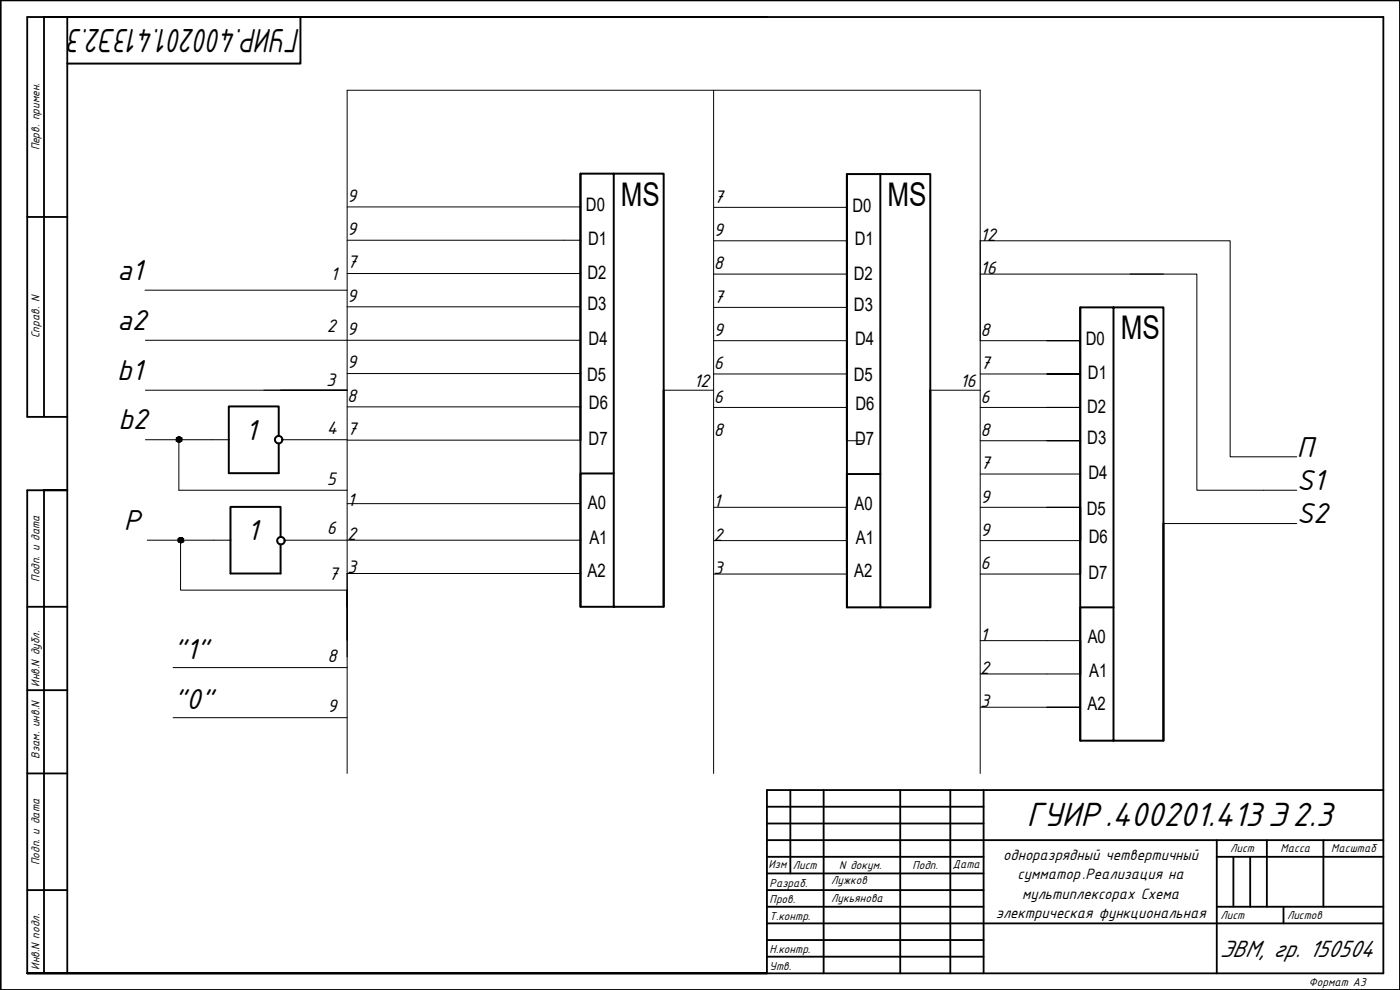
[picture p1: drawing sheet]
<svg xmlns="http://www.w3.org/2000/svg" width="420mm" height="297mm" viewBox="0 0 420 297" stroke-linecap="round" stroke-linejoin="round" font-family="sans-serif">
<g fill="none" stroke="#000" stroke-width=".55">
<path d="M.2 .1h420v296.9h-420zM20.2 5.1v286.9M230.2 5.1h185v286.9h-185M8.2 65.1h12M13.2 125.1v-120h217h-222v120h12M8.2 182.1h12M8.2 207.1h12M8.2 232.1h12M237.2 237.1v25M247.2 237.1v54.9M270.2 237.1v54.9M285.2 237.1v54.9"/>
<path d="M295.2 237.1v54.9M415.2 237.1h-185v54.9M230.2 252.1h185M230.2 247.1h65M230.2 242h65M230.2 257.1h65M365.2 257.1h50M365.2 252.1v39.9M370.2 257.1v15M375.2 257.1v15M380.2 252.1v20M397.2 252.1v20"/>
<path d="M8.2 267.1h12M230.2 277.1h185M230.2 272.1h65M230.2 267.1h65M230.2 262.1h65M365.2 272.1h50M385.2 272.1v5M8.2 292v-144.9h12h-7v144.9M230.2 292h-222h222M230.2 287h65M230.2 282.1h65"/>
</g>
<!-- layer: 0 -->
<g fill="none" stroke="#000" stroke-width=".3">
<path d="M214.2 27.1v205M104.2 62.1h70M104.2 72.1h70M214.2 62.2h40M214.2 72.2h40M43.5 87.1h60.7M104.2 82.1h70M104.2 92.1h70M214.2 82.2h40M214.2 92.2h40M294.2 82.2h55M339.2 82.2h20v64.9h30"/>
<path d="M43.6 102.1h130.6M43.6 117.1h60.6M79.2 117.1h25h-20M104.2 112.1h70M199.2 117.1h15M214.2 102.2h40M214.2 112.2h40M279.2 117.1h15M294.2 112.2h30h-10M314.2 102.2h10h-30v-30h75v64.9h20M43.6 131.9h25.1M53.7 131.9v15.2h50.5"/>
<path d="M84.8 131.9h19.4M104.2 122.1h70M104.2 132.1h70M214.2 122.2h40M254.2 132.2h5M294.2 122.2h30h-10M294.2 132.2h30h-10M104.2 151.1h70M214.2 152.2h40M294.2 152.2h30h-10M294.2 142.2h30M349.2 157.1h40"/>
<path d="M44.2 162.1h25M54.2 162v15.1h50v-5M85.4 162.1h88.8M174.2 172.1h-70h70M214.2 162.2h40M214.2 172.2h40M294.2 162.2h30M294.2 172.2h30M104.2 192.1v-15v20M104.2 182.1v-5v5M294.2 192.2h30M51.9 200.3h52.3"/>
<path d="M51.9 215.3h52.3M294.2 202.2h30M294.2 212.2h20M324.2 212.2h-10h10M104.2 232.1v-205h190v205"/>
</g>
<g fill="none" stroke="#000" stroke-width=".59">
<path d="M90.2 5.1v14h-70M174.2 52.1v80M184.2 52.1v130h-10v-130h25v130h-15M254.2 52.2v80M264.2 52.2v130h-10v-130h25v130h-15M324.2 92.2v70M334.2 92.2v130h-10v-130h25v130h-15M199.2 117.1v65M279.2 117.1v65.1M83.7 130.8v-8.9h-15v20.1h15v-8.9M184.2 142.1h-10v40M254.2 152.2v10"/>
<path d="M264.2 142.2h-10v40M324.2 152.2v20M349.2 157.1v65.1M84.2 161.1v-9h-15v20h15v-8.7M324.2 192.2v30M334.2 182.2h-10v20"/>
<circle cx="83.6" cy="131.9" r="1.12"/>
<circle cx="84.3" cy="162.2" r="1.12"/>
</g>
<g fill="#000" stroke="#000" stroke-width=".3">
<path d="M53.6 132.6h.3zM53.6 131.1h.2zM54.1 162.8h.3zM54.2 161.3h.2z"/>
<path d="M53.6 132.6h.2zM53.6 132.6h.2z"/>
<path d="M53.6 131.1h.3zM53.6 131.1h.3z"/>
<path d="M53.6 131.1h.4zM53.5 131.1h.5z"/>
<path d="M53.5 131.1l.6 .1zM53.5 131.1l.6 .1z"/>
<path d="M53.5 132.6h.5zM53.5 132.6h.4z"/>
<path d="M53.4 131.2h.7zM53.3 131.2h.8z"/>
<path d="M53.4 132.6h.7zM53.4 132.6h.6z"/>
<path d="M53.3 131.2l.9 .1zM53.3 131.2l.9 .1z"/>
<path d="M53.3 132.5h.8zM53.3 132.5l.8 .1z"/>
<path d="M53.3 131.3h.9zM53.2 131.3h1z"/>
<path d="M53.3 132.5h.9zM53.3 132.5h.8z"/>
<path d="M53.2 131.3h1.1zM53.2 131.3h1.1z"/>
<path d="M53.2 132.4h1zM53.2 132.4l1 .1z"/>
<path d="M53.2 131.3l1.2 .1zM53.2 131.3l1.2 .1z"/>
<path d="M53.2 132.4h1.1zM53.2 132.4h1z"/>
<path d="M53.1 131.4l1.3 .1zM53.1 131.4l1.3 .1z"/>
<path d="M53.1 132.4h1.3zM53.1 132.4h1.2z"/>
<path d="M53.1 131.5h1.3zM53.1 131.5h1.3z"/>
<path d="M53.1 132.3h1.3zM53.1 132.3l1.3 .1z"/>
<path d="M53 131.5l1.4 .1zM53 131.5l1.4 .1z"/>
<path d="M53 131.6h1.5zM53 131.6h1.5z"/>
<path d="M53 132.2h1.4zM53 132.2h1.4z"/>
<path d="M53 132.2h1.4zM53 132.2l1.4 .1z"/>
<path d="M53 131.6l1.5 .1zM53 131.6l1.5 .1z"/>
<path d="M53 131.7l1.5 .1zM53 131.7l1.5 .1z"/>
<path d="M53 132l1.5 .1zM53 132l1.5 .1z"/>
<path d="M53 132.1h1.5zM53 132.1l1.4 .1z"/>
<path d="M53 131.8l1.5 .1zM53 131.8l1.5 .1z"/>
<path d="M53 131.9h1.5zM53 131.9h1.5z"/>
<path d="M53 131.9h1.5zM53 131.9l1.5 .1z"/>
<path d="M54.1 162.8h.3zM54.2 162.8h.2z"/>
<path d="M54.2 161.3h.2zM54.1 161.3h.3z"/>
<path d="M54.1 161.3h.4zM54 161.3h.5z"/>
<path d="M54 161.3l.6 .1zM54 161.3l.6 .1z"/>
<path d="M54 162.8h.5zM54 162.8h.4z"/>
<path d="M54 161.4h.7zM53.9 161.4h.8z"/>
<path d="M54 162.8h.6zM54 162.8h.5z"/>
<path d="M53.9 161.4h.8zM53.9 161.4h.8z"/>
<path d="M53.9 162.8h.8zM53.9 162.8h.7z"/>
<path d="M53.8 161.4l1 .1zM53.8 161.5h1z"/>
<path d="M53.8 162.7h.9zM53.8 162.7l.9 .1z"/>
<path d="M53.8 161.5h1zM53.8 161.5h1z"/>
<path d="M53.8 162.7h1zM53.8 162.7h.9z"/>
<path d="M53.7 161.5l1.2 .1zM53.7 161.5l1.2 .1z"/>
<path d="M53.7 162.6h1.1zM53.7 162.6l1.1 .1z"/>
<path d="M53.7 161.6l1.2 .1zM53.7 161.6l1.2 .1z"/>
<path d="M53.7 162.5h1.2zM53.7 162.5l1.1 .1z"/>
<path d="M53.6 161.7h1.3zM53.6 161.7h1.3z"/>
<path d="M53.6 161.7l1.4 .1zM53.6 161.7l1.4 .1z"/>
<path d="M53.6 162.4l1.3 .1zM53.6 162.4l1.3 .1z"/>
<path d="M53.6 162.5h1.3zM53.6 162.5h1.3z"/>
<path d="M53.6 161.8l1.4 .1zM53.6 161.8l1.4 .1z"/>
<path d="M53.6 162.4h1.4zM53.6 162.4h1.3z"/>
<path d="M53.6 161.9h1.4zM53.5 161.9h1.5z"/>
<path d="M53.5 161.9l1.5 .1zM53.5 161.9l1.5 .1z"/>
<path d="M53.5 162l1.5 .1zM53.5 162l1.5 .1z"/>
<path d="M53.5 162.1h1.5zM53.5 162.1h1.5z"/>
<path d="M53.5 162.1l1.5 .1zM53.5 162.1l1.5 .1z"/>
<path d="M53.5 162.2l1.5 .1zM53.5 162.2l1.5 .1z"/>
<path d="M53.6 162.3h1.4zM53.6 162.3l1.4 .1z"/>
</g>
<text font-size="11.2" x="308.1" y="247.9">ГУИР .400201.413 Э2.3</text>
<text font-size="10.9" x="90.2" y="8.6" transform="rotate(180 90.2 8.6)">ГУИР.400201.413Э2.3</text>
<g font-size="9.8">
<text x="186.3" y="61.7">MS</text>
<text x="266.3" y="61.8">MS</text>
<text x="336.3" y="101.8">MS</text>
</g>
<g font-size="9.3">
<text x="35.2" y="84.1">a1</text>
<text x="35.2" y="99.1">a2</text>
<text x="35.2" y="114.1">b1</text>
<text x="35.5" y="128.8">b2</text>
<text x="73.7" y="131.9">1</text>
<text x="389.2" y="137.1">П</text>
<text x="389.2" y="147.1">S1</text>
<text x="37.2" y="158.9">P</text>
<text x="389.2" y="157">S2</text>
<text x="74.2" y="162.1">1</text>
<text x="52.1" y="197.9">&quot;1&quot;</text>
<text x="52.2" y="212.8">&quot;0&quot;</text>
</g>
<text font-size="7.8" x="366.1" y="287.1">ЭВМ, гр. 150504</text>
<g font-size="5.8">
<text x="104.2" y="60.6">9</text>
<text x="214.2" y="60.8">7</text>
<text x="104.2" y="70.6">9</text>
<text x="214.2" y="70.8">9</text>
<text x="294.2" y="72.2">12</text>
<text x="99.2" y="83.9">1</text>
<text x="104.2" y="80.5">7</text>
<text x="214.2" y="80.8">8</text>
<text x="294.2" y="82.2">16</text>
<text x="104.2" y="90.5">9</text>
<text x="214.2" y="90.8">7</text>
<text x="98.1" y="99.7">2</text>
<text x="104.2" y="100.5">9</text>
<text x="214.2" y="100.8">9</text>
<text x="294.3" y="100.8">8</text>
<text x="104.2" y="110.6">9</text>
<text x="214.2" y="110.8">6</text>
<text x="294.3" y="110.8">7</text>
<text x="97.9" y="115.7">3</text>
<text x="208.2" y="116.1">12</text>
<text x="288.2" y="116.1">16</text>
<text x="104.2" y="120.6">8</text>
<text x="214.2" y="120.8">6</text>
<text x="294.3" y="120.8">6</text>
<text x="98.1" y="130.3">4</text>
<text x="104.2" y="130.4">7</text>
<text x="214.2" y="130.7">8</text>
<text x="294.3" y="130.8">8</text>
<text x="294.3" y="140.8">7</text>
<text x="98.1" y="145.4">5</text>
<text x="104.3" y="151.8">1</text>
<text x="214.2" y="152.2">1</text>
<text x="294.3" y="150.8">9</text>
<text x="98.1" y="160.3">6</text>
<text x="294.3" y="160.8">9</text>
<text x="104.2" y="162.1">2</text>
<text x="214.2" y="162.2">2</text>
<text x="104.2" y="172.1">3</text>
<text x="214.2" y="172.2">3</text>
<text x="294.3" y="170.7">6</text>
<text x="98.6" y="174.1">7</text>
<text x="294.2" y="192.2">1</text>
<text x="98.3" y="198.7">8</text>
<text x="294.2" y="202.2">2</text>
<text x="98.3" y="213.8">9</text>
<text x="294.2" y="212.2">3</text>
</g>
<g font-size="5.6">
<text x="175.9" y="63.4">D0</text>
<text x="255.8" y="63.6">D0</text>
<text x="176.5" y="73.4">D1</text>
<text x="256.5" y="73.6">D1</text>
<text x="176.3" y="83.8">D2</text>
<text x="256.2" y="83.9">D2</text>
<text x="176.3" y="93">D3</text>
<text x="256.3" y="93.2">D3</text>
<text x="176.7" y="103.5">D4</text>
<text x="256.6" y="103.7">D4</text>
<text x="325.8" y="103.6">D0</text>
<text x="326.5" y="113.6">D1</text>
<text x="176.2" y="114.2">D5</text>
<text x="256.2" y="114.4">D5</text>
<text x="176.7" y="122.8">D6</text>
<text x="256.8" y="123">D6</text>
<text x="326.3" y="123.9">D2</text>
<text x="176.7" y="133.5">D7</text>
<text x="256.7" y="133.6">D7</text>
<text x="326.3" y="133.2">D3</text>
<text x="326.6" y="143.7">D4</text>
<text x="176.4" y="152.9">A0</text>
<text x="256.5" y="153">A0</text>
<text x="326.2" y="154.4">D5</text>
<text x="176.9" y="163.1">A1</text>
<text x="256.9" y="163.3">A1</text>
<text x="326.7" y="163">D6</text>
<text x="176.4" y="173">A2</text>
<text x="256.4" y="173.2">A2</text>
<text x="326.6" y="173.6">D7</text>
<text x="326.4" y="193">A0</text>
<text x="326.9" y="203.3">A1</text>
<text x="326.3" y="213.2">A2</text>
</g>
<g font-size="5">
<text x="301.1" y="258">одноразрядный четвертичный</text>
<text x="305.4" y="263.8">сумматор.Реализация на</text>
<text x="306.7" y="269.6">мультиплексорах Схема</text>
<text x="298.8" y="275.5">электрическая функциональная</text>
</g>
<g font-size="3.9">
<text x="11.9" y="45.2" transform="rotate(-90 11.9 45.2)">Перв. примен.</text>
<text x="11.9" y="101.5" transform="rotate(-90 11.9 101.5)">Справ. N</text>
<text x="11.9" y="174.5" transform="rotate(-90 11.9 174.5)">Подп. и дата</text>
<text x="11.9" y="206" transform="rotate(-90 11.9 206)">Инв.N дубл.</text>
<text x="11.9" y="227.7" transform="rotate(-90 11.9 227.7)">Взам. инв.N</text>
<text x="369.1" y="255.8">Лист</text>
<text x="384.3" y="255.8">Масса</text>
<text x="399.5" y="255.8">Масштаб</text>
<text x="11.9" y="259.5" transform="rotate(-90 11.9 259.5)">Подп. и дата</text>
<text x="230.6" y="260.5">Изм</text>
<text x="237.9" y="260.7">Лист</text>
<text x="251.8" y="260.7">N докум.</text>
<text x="273.8" y="260.7">Подп.</text>
<text x="286" y="260.5">Дата</text>
<text x="231" y="266">Разраб.</text>
<text x="249.4" y="265.4">Лужков</text>
<text x="231" y="271">Пров.</text>
<text x="249.4" y="270.6">Лукьянова</text>
<text x="366.3" y="275.8">Лист</text>
<text x="386.2" y="275.8">Листов</text>
<text x="231" y="276">Т.контр.</text>
<text x="231" y="286">Н.контр.</text>
<text x="11.9" y="290.9" transform="rotate(-90 11.9 290.9)">Инв.N подл.</text>
<text x="231" y="291">Утв.</text>
<text x="392.8" y="295.7">Формат А3</text>
</g>
</svg>
